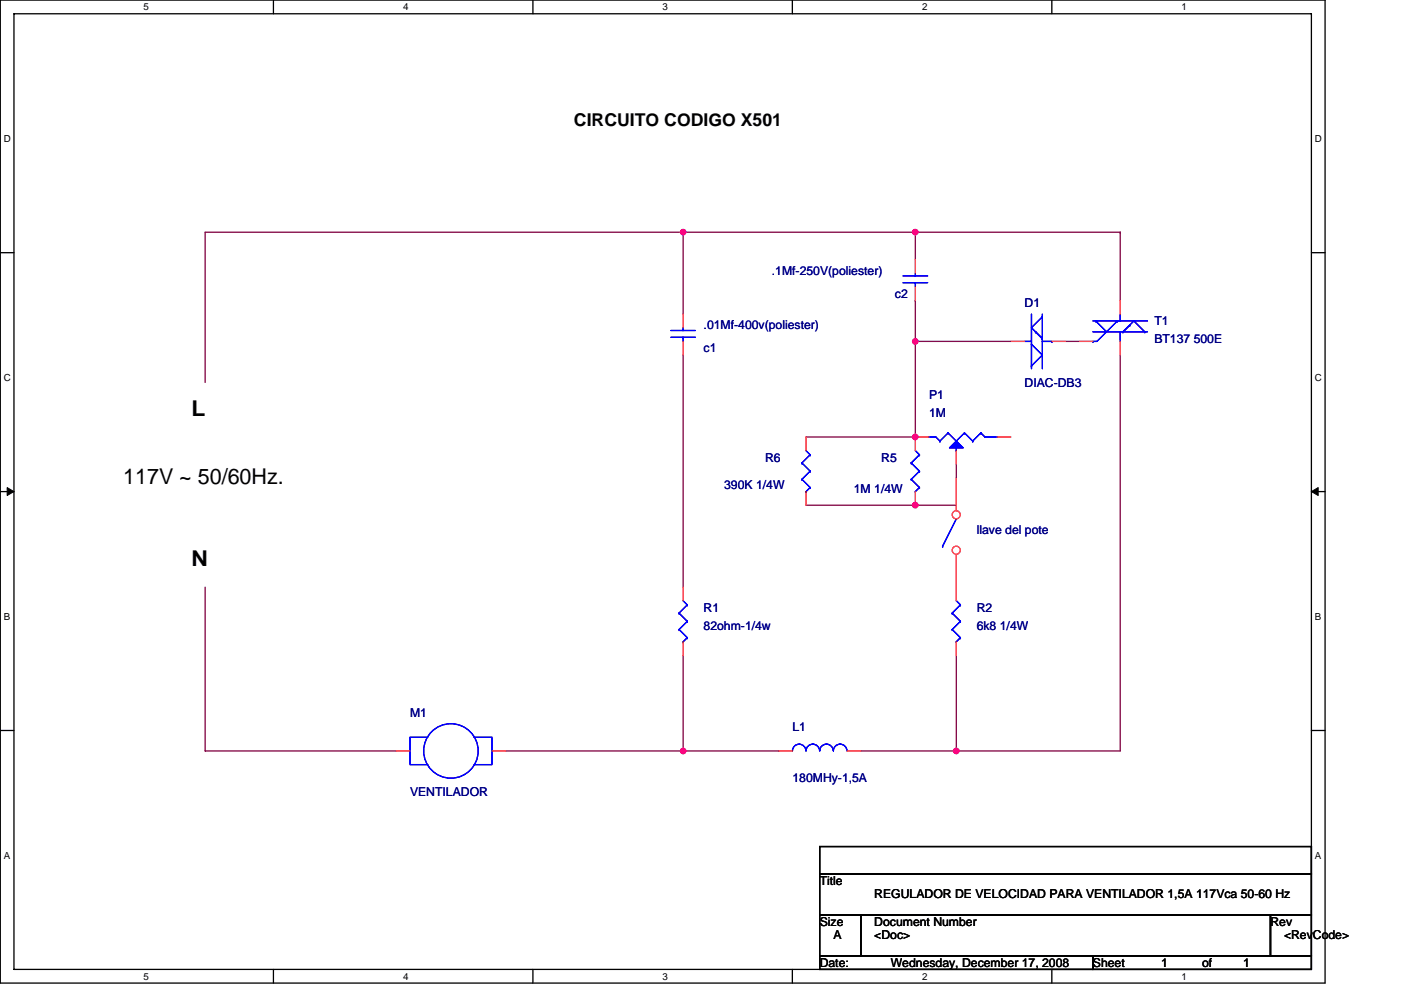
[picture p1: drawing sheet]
<svg xmlns="http://www.w3.org/2000/svg" width="297mm" height="210mm" viewBox="0 0 297 210" stroke-linecap="round" stroke-linejoin="round" font-family="sans-serif">
<path d="M.1 0h280.8v208.5h-280.8zM3 2.9h275v202.7h-275z" fill="none" stroke="#000" stroke-width=".28"/>
<g fill="#fff">
<path d="M30.5 .3h1.1v2.3h-1.1z"/>
<path d="M30.5 205.9h1.1v2.3h-1.1z"/>
</g>
<path d="M58 0v2.9M58 205.6v2.9" fill="none" stroke="#000" stroke-width=".28"/>
<g fill="#fff">
<path d="M85.5 .3h1.1v2.3h-1.1z"/>
<path d="M85.5 205.9h1.1v2.3h-1.1z"/>
</g>
<path d="M113 0v2.9M113 205.6v2.9" fill="none" stroke="#000" stroke-width=".28"/>
<g fill="#fff">
<path d="M140.5 .3h1.1v2.3h-1.1z"/>
<path d="M140.5 205.9h1.1v2.3h-1.1z"/>
</g>
<path d="M168 0v2.9M168 205.6v2.9" fill="none" stroke="#000" stroke-width=".28"/>
<g fill="#fff">
<path d="M195.5 .3h1.2v2.3h-1.2z"/>
<path d="M195.5 205.9h1.2v2.3h-1.2z"/>
</g>
<path d="M223 0v2.9M223 205.6v2.9" fill="none" stroke="#000" stroke-width=".28"/>
<g fill="#fff">
<path d="M250.5 .3h1.2v2.3h-1.2z"/>
<path d="M250.5 205.9h1.2v2.3h-1.2z"/>
<path d="M.8 28.3h1.5v2.3h-1.5z"/>
<path d="M278.8 28.3h1.5v2.3h-1.5z"/>
<path d="M.8 78.9h1.5v2.3h-1.5z"/>
<path d="M278.8 78.9h1.5v2.3h-1.5z"/>
</g>
<path d="M.1 53.6h2.9M278 53.6h2.9" fill="none" stroke="#000" stroke-width=".28"/>
<g fill="#fff">
<path d="M.8 129.6h1.4v2.3h-1.4z"/>
<path d="M278.8 129.6h1.4v2.3h-1.4z"/>
</g>
<path d="M.1 104.3h2.9M278 104.3h2.9" fill="none" stroke="#000" stroke-width=".28"/>
<path d="M1.5 103.4l1.5 .9-1.5 .8zM278 104.3l1.5-.9v1.7z" fill="#000" stroke="#000" stroke-width=".21"/>
<g fill="#fff">
<path d="M.8 180.3h1.4v2.3h-1.4z"/>
<path d="M278.8 180.3h1.4v2.3h-1.4z"/>
</g>
<path d="M.1 154.9h2.9M278 154.9h2.9M173.8 179.6h104.2v5.7h-104.2zM173.8 194h8.7v8.7h-8.7zM173.8 185.3h104.2v8.7h-104.2zM182.5 194h86.9v8.7h-86.9zM269.4 194h8.6v8.7h-8.6zM173.8 202.7h57.9v2.9h-57.9zM231.7 202.7h46.3v2.9h-46.3z" fill="none" stroke="#000" stroke-width=".28"/>
<g fill="none" stroke="#800040" stroke-width=".28">
<path d="M144.8 49.3h49.3M144.8 49.3h-101.3v31.8M144.8 49.3h.1M144.8 49.3v17.3M194.1 49.3v5.7M194.1 49.3h43.4M237.5 49.3h.1M237.5 49.3v14.4M144.8 75.3v49.2M194.1 63.7h.1M194.1 72.4h.1M194.1 72.4h20.2"/>
<path d="M194.1 63.7v29h-23.2M225.9 72.4h2.9M237.5 75.3v84h-34.7M202.8 98.5v2.9M170.9 107.2h23.2M194.1 107.2h8.7M194.1 107.2h.1M43.5 124.5v34.8h40.5M144.8 139v20.3M202.8 139v20.3M107.2 159.3h37.6M144.8 159.3h.1"/>
<path d="M144.8 159.3h20.3M182.5 159.3h20.3M202.8 159.3h.1"/>
</g>
<g fill="#f0f" stroke="#f0f" stroke-width=".28">
<circle cx="194.1" cy="72.4" r=".57"/>
<circle cx="144.8" cy="49.2" r=".57"/>
<circle cx="194.1" cy="49.2" r=".57"/>
<circle cx="194.1" cy="92.7" r=".57"/>
<circle cx="202.8" cy="159.3" r=".57"/>
<circle cx="144.8" cy="159.3" r=".57"/>
<circle cx="194.1" cy="107.1" r=".57"/>
</g>
<g fill="#00f" stroke="#00f" stroke-width=".28">
<path d="M202.8 93.6l1.4 1.4h-2.9z" fill-rule="evenodd"/>
<path d="M202.8 93.6l1.4 1.4h-2.9z" fill-rule="evenodd"/>
</g>
<g fill="none" stroke="#00f" stroke-width=".28">
<path d="M142.2 71.5h5.2M142.2 70.1h5.2M144.8 69.5v.6M144.8 71.5h.1M144.8 71.5v.9M170 98.2h.1M170 98.2l1.8 1.7M170.9 95.6l.9 .9M171.8 96.5h.1M171.8 99.9h.1M171.8 96.5l-1.8 1.7M171.8 99.9l-1.8 1.8"/>
<path d="M193.2 98.2h.1M193.2 98.2l1.7 1.7M194.1 95.6l.8 .9M194.9 96.5h.1M194.9 99.9h.1M194.9 96.5l-1.7 1.7M194.9 99.9l-1.7 1.8M197 92.7h1.4l.9 .9M199.3 93.6h.1M201 91.8h.1M201 91.8l-1.7 1.8M201 91.8l1.8 1.8"/>
<path d="M202.8 93.6h.1M202.8 95.6h.1M202.8 95v.6M204.5 91.8h.1M204.5 91.8l-1.7 1.8M204.5 91.8l1.7 1.8M206.2 93.6h.1M208 91.8h.1M208 91.8l.8 .9h2.7M208 91.8l-1.8 1.8M170 101.7h.1M170 101.7l1.8 1.7"/>
<path d="M170.9 104.3h.1M171.8 103.4h.1M171.8 103.4l-.9 .9M193.2 101.7h.1M193.2 101.7l1.7 1.7M194.1 104.3h.1M194.9 103.4h.1M194.9 103.4l-.8 .9M199.9 115.8h.1M202.8 110.1l-2.9 5.7M90.7 156.4h-3.8v5.8h3.8M100.5 156.4h3.8v5.8h-3.8"/>
<path d="M168 159.3a1.43 1.43 0 0 1 1.4-1.5 1.43 1.43 0 0 1 1.5 1.5 1.46 1.46 0 0 1 1.5-1.5h-.1a1.45 1.45 0 0 1 1.5 1.5M173.8 159.3a1.43 1.43 0 0 1 1.5-1.5h-.1a1.45 1.45 0 0 1 1.5 1.5M176.7 159.3a1.42 1.42 0 0 1 1.4-1.5 1.45 1.45 0 0 1 1.5 1.5"/>
<circle cx="95.6" cy="159.3" r="5.8"/>
</g>
<path d="M144.8 66.6v2.9M144.8 72.4v2.9M170.9 92.7v2.9M197 92.7h-2.9v2.9M202.8 95.6v2.9M211.5 92.7h2.8M170.9 104.3v2.9M194.1 104.3v2.9M84 159.3h2.9M104.3 159.3h2.9M165.1 159.3h2.9M179.6 159.3h2.9" fill="none" stroke="#f00" stroke-width=".28"/>
<circle cx="202.7" cy="109.2" r=".86" fill="#fff" stroke="#f00" stroke-width=".28"/>
<path d="M202.8 101.4v6.9" fill="none" stroke="#f00" stroke-width=".28"/>
<circle cx="202.7" cy="116.7" r=".86" fill="#fff" stroke="#f00" stroke-width=".28"/>
<path d="M194.1 55v2.9M194.1 60.8v2.9M214.3 72.4h2.9M223 72.4h2.9M228.8 72.4h2.9M237.5 63.7v2.9M237.5 72.4v2.9M202.8 117.6v9.8M144.8 124.5v2.9M144.8 136.1v2.9M202.8 136.1v2.9" fill="none" stroke="#f00" stroke-width=".28"/>
<g fill="none" stroke="#00f" stroke-width=".28">
<path d="M191.5 60h5.2M191.5 58.5h5.2M194.1 57.9v.6M194.1 60h.1M194.1 60v.8M217.2 72.4h1.5M218.7 66.6v11.6M218.7 73h.1M218.7 77.6h.1M218.7 73l2.3 2.3-2.3 2.3M219.6 70.4h.1M219.6 70.4l1.4 1.4"/>
<path d="M221 71.8h.1M221 67.2h.1M221 66.6v11.6M221 67.2l-2.3 2.3 2.3 2.3M221 72.4h2M223 72.4h.1M231.7 68.1h11.6M231.7 70.4h11.6M231.7 72.4h.1M232.3 68.1h.1M232.3 68.1l2.3 2.3M236.9 68.1h.1"/>
<path d="M236.9 68.1l-4.3 4.3h-.9M237.5 66.6v1.5M237.5 70.4v2M238.1 70.4h.1M238.1 70.4l2.3-2.3 2.3 2.3M239.5 68.9h.1M239.5 68.9l-1.4 1.5M242.7 70.4h.1M144 130h.1M144 133.5h.1M144 130l1.7 1.8M144 133.5l1.7 1.8"/>
<path d="M144.8 136.1h.1M144.8 127.4l.9 .9M145.7 128.3h.1M145.7 131.8h.1M145.7 135.3h.1M145.7 128.3l-1.7 1.7M145.7 131.8l-1.7 1.7M145.7 135.3l-.9 .8M201.9 130h.1M201.9 133.5h.1M201.9 130l1.7 1.8M201.9 133.5l1.7 1.8"/>
<path d="M202.8 136.1h.1M202.8 127.4l.8 .9M203.6 128.3h.1M203.6 131.8h.1M203.6 135.3h.1M203.6 128.3l-1.7 1.7M203.6 131.8l-1.7 1.7M203.6 135.3l-.8 .8"/>
</g>
<g fill="#f0f" stroke="#f0f" stroke-width=".28">
<circle cx="194.1" cy="72.4" r=".57"/>
<circle cx="144.8" cy="49.2" r=".57"/>
<circle cx="194.1" cy="49.2" r=".57"/>
<circle cx="194.1" cy="92.7" r=".57"/>
<circle cx="202.8" cy="159.3" r=".57"/>
<circle cx="144.8" cy="159.3" r=".57"/>
<circle cx="194.1" cy="107.1" r=".57"/>
</g>
<g font-size="4.6">
<text x="40.6" y="88.3">L</text>
<text x="26.1" y="102.6">117V ~ 50/60Hz.</text>
<text x="40.6" y="120.1">N</text>
</g>
<text font-size="3.7" x="121.7" y="26.7">CIRCUITO CODIGO X501</text>
<g font-size="2.6" fill="#000080">
<text x="163.7" y="58.2">.1Mf-250V(poliester)</text>
<text x="189.7" y="63.2">c2</text>
<text x="217.2" y="65.2">D1</text>
<text x="149.2" y="69.8">.01Mf-400v(poliester)</text>
<text x="244.7" y="69">T1</text>
<text x="149.2" y="74.7">c1</text>
<text x="244.7" y="72.7">BT137 500E</text>
<text x="217.2" y="82">DIAC-DB3</text>
<text x="197" y="88.3">1M</text>
<text x="197" y="84.6">P1</text>
<text x="162.2" y="97.9">R6</text>
<text x="186.8" y="97.9">R5</text>
<text x="153.5" y="103.7">390K 1/4W</text>
<text x="181" y="104.6">1M 1/4W</text>
<text x="207.1" y="113.3">llave del pote</text>
<text x="149.2" y="129.8">R1</text>
<text x="207.1" y="129.8">R2</text>
<text x="149.2" y="133.5">82ohm-1/4w</text>
<text x="207.1" y="133.5">6k8 1/4W</text>
<text x="86.9" y="152.1">M1</text>
<text x="168" y="155">L1</text>
<text x="168" y="165.9">180MHy-1,5A</text>
<text x="86.9" y="168.8">VENTILADOR</text>
</g>
<g font-size="2.6">
<text x="173.8" y="187.7">Title</text>
<text x="185.4" y="190.6">REGULADOR DE VELOCIDAD PARA VENTILADOR 1,5A 117Vca 50-60 Hz</text>
<text x="173.8" y="196.4">Size</text>
<text x="185.4" y="196.4">Document Number</text>
<text x="269.4" y="196.4">Rev</text>
<text x="176.7" y="199.3">A</text>
<text x="185.4" y="199.3">&lt;Doc&gt;</text>
<text x="272.2" y="199.3">&lt;RevCode&gt;</text>
<text x="173.8" y="205">Date:</text>
<text x="188.9" y="205">Wednesday, December 17, 2008</text>
<text x="231.7" y="205">Sheet</text>
<text x="246.2" y="205">1</text>
<text x="254.9" y="205">of</text>
<text x="263.6" y="205">1</text>
</g>
<g font-size="2.1">
<text x="30.5" y="2.2">5</text>
<text x="85.5" y="2.2">4</text>
<text x="140.5" y="2.2">3</text>
<text x="195.5" y="2.2">2</text>
<text x="250.5" y="2.2">1</text>
<text x=".8" y="30.1">D</text>
<text x="278.8" y="30.1">D</text>
<text x=".8" y="80.8">C</text>
<text x="278.8" y="80.8">C</text>
<text x=".8" y="131.4">B</text>
<text x="278.8" y="131.4">B</text>
<text x=".8" y="182.1">A</text>
<text x="278.8" y="182.1">A</text>
<text x="30.5" y="207.8">5</text>
<text x="85.5" y="207.8">4</text>
<text x="140.5" y="207.8">3</text>
<text x="195.5" y="207.8">2</text>
<text x="250.5" y="207.8">1</text>
</g>
</svg>
